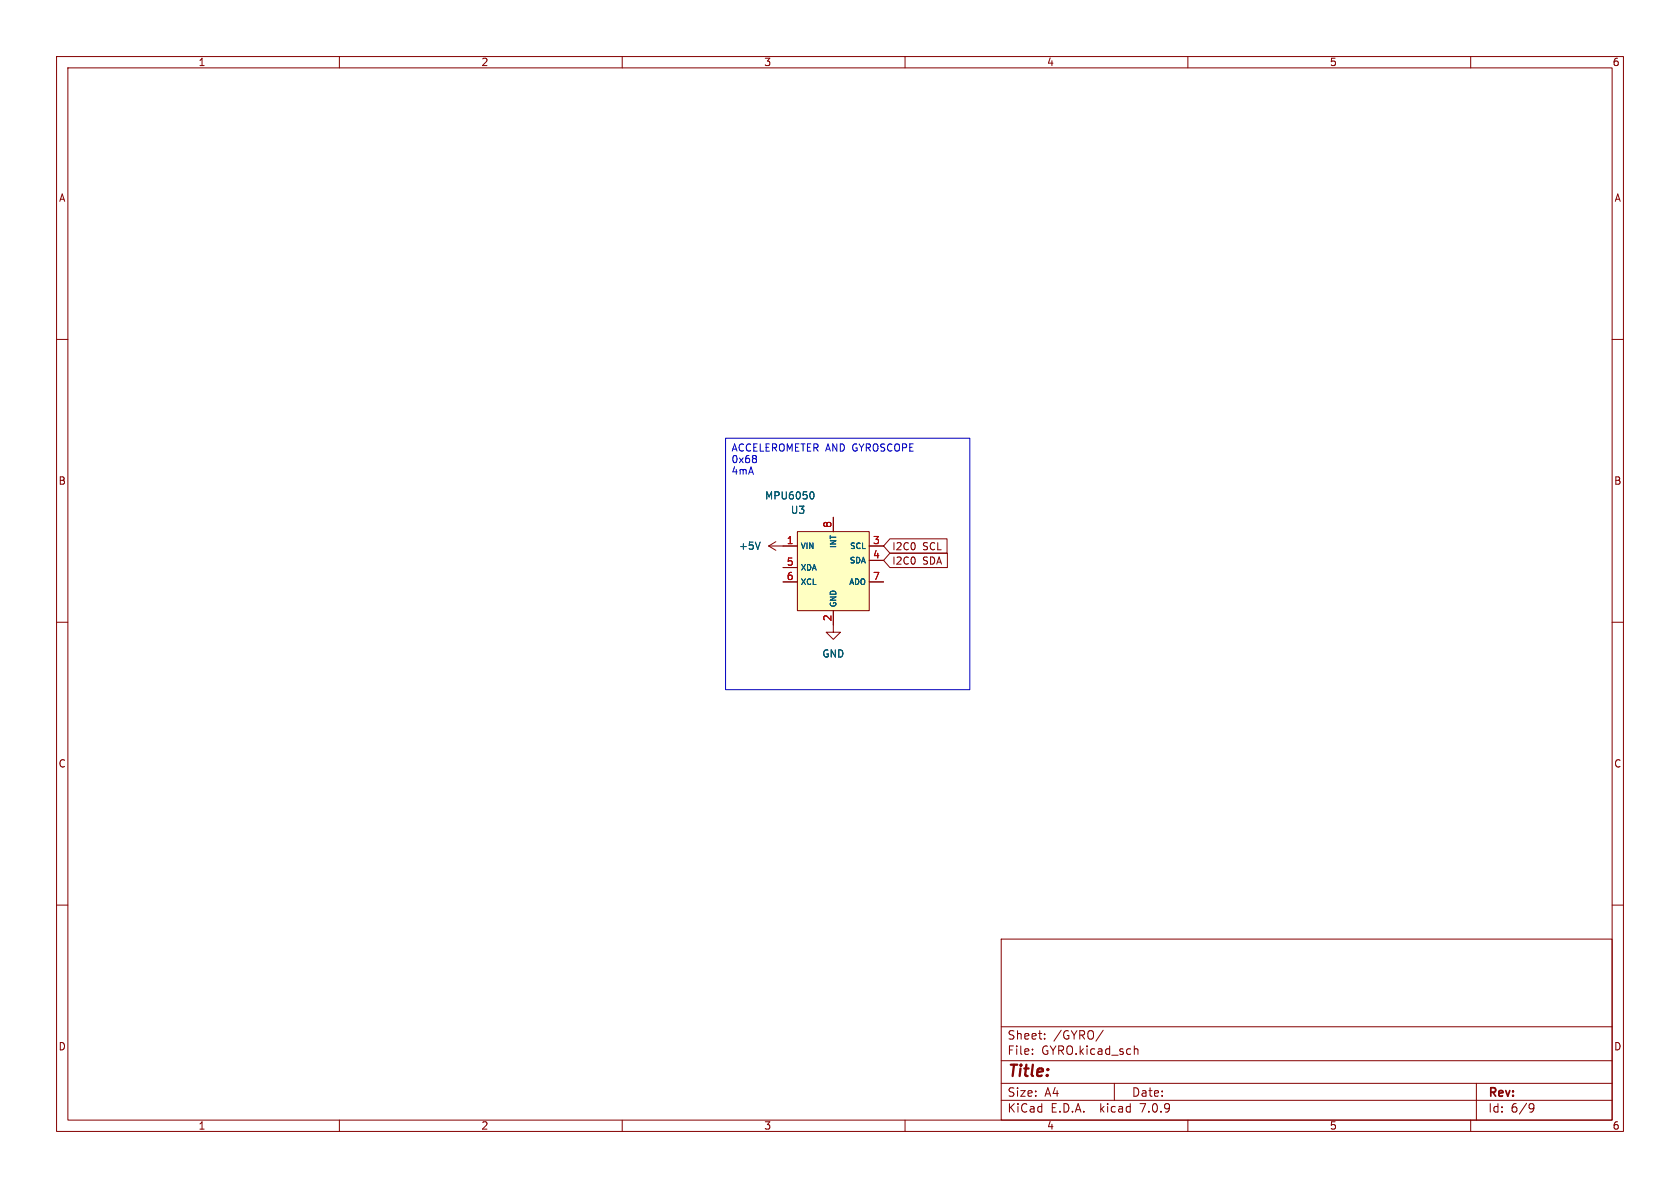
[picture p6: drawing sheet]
<svg xmlns="http://www.w3.org/2000/svg" width="297mm" height="210mm" viewBox="0 0 297 210" stroke-linecap="round" stroke-linejoin="round" font-family="sans-serif">
<g fill="none" stroke="#840000" stroke-width=".18">
<path d="M10 10h277v190h-277zM12 12h273v186h-273zM60 10v2M110 10v2M160 10v2M210 10v2M260 10v2M10 60h2M285 60h2M135.9 96.5h5.1M135.9 96.5l1.3 .8M137.2 95.8l-1.3 .7"/>
<path d="M141 94h12.7v14h-12.7zM147.3 91.4v2.6M153.7 96.5h2.5M153.7 99.1h2.5M157.3 97.8h10.2v2.5h-10.2l-1.1-1.2zM157.3 95.2h10.1v2.6h-10.1l-1.1-1.3zM10 110h2M138.4 100.3h2.6M138.4 102.9h2.6M147.3 108v3.8h1.3l-1.3 1.2-1.3-1.2h1.3M153.7 102.9h2.5M285 110h2"/>
<path d="M10 160h2M285 160h2M177 166h108v32h-108zM60 198v2M110 198v2M160 198v2M177 194.5h108M177 191.5h108M177 187.5h108M177 181.5h108M182.5 186.3v.1M182.5 185.5v.1"/>
<path d="M184.7 183.6v.1M184.7 182.8v.1M195 182.1l-1.3 2M197 191.5v3M200.6 185.5h.5l.1 .9M210 198v2M260 198v2M261 191.5v6.5M270.6 195.1l.5 .1a.99 .99 0 0 1-.4 1.4h-.2M271.2 195.7l-.3 .3h-.3"/>
</g>
<path d="M141 94h12.7v14h-12.7z" fill="#ffffc2" stroke="#ffffc2" stroke-width=".18"/>
<path d="M134.4 95.8l-.4 1.3M143.5 86.9a.68 .68 0 0 1 .4 .7 .68 .68 0 0 1-.4 .6" fill="none" stroke="#006464" stroke-width=".18"/>
<path d="M128.3 77.5h43.1v44.4h-43.1zM133.7 80.8l-.2 .3 .2 .2v.2l-.2 .3" fill="none" stroke="#0000c2" stroke-width=".18"/>
<text font-size="2.8" fill="#840000" x="178" y="190.9">Title:</text>
<g font-size="2.1" fill="#840000">
<text x="178" y="184">Sheet:</text>
<text x="186.2" y="184">/GYRO/</text>
<text x="178" y="186.7">File:</text>
<text x="184.1" y="186.7">GYRO.kicad_sch</text>
<text x="178" y="196.9">KiCad</text>
<text x="178" y="194.1">Size:</text>
<text x="184.7" y="194.1">A4</text>
<text x="185.7" y="196.9">E.D.A.</text>
<text x="194.6" y="196.9">kicad</text>
<text x="200" y="194.1">Date:</text>
<text x="201.8" y="196.9">7.0.9</text>
<text x="263" y="194.3">Rev:</text>
<text x="263" y="196.9">Id:</text>
<text x="267.1" y="196.9">6/9</text>
</g>
<g font-size="1.8" fill="#840000">
<text x="35" y="11.9">1</text>
<text x="85" y="11.9">2</text>
<text x="135" y="11.9">3</text>
<text x="185" y="11.9">4</text>
<text x="235" y="11.9">5</text>
<text x="285" y="11.9">6</text>
<text x="10.3" y="35.9">A</text>
<text x="285.3" y="35.9">A</text>
<text x="10.3" y="85.9">B</text>
<text x="285.3" y="85.9">B</text>
<text x="157.6" y="100">I2C0</text>
<text x="157.6" y="97.5">I2C0</text>
<text x="163.1" y="100">SDA</text>
<text x="163.1" y="97.5">SCL</text>
<text x="10.3" y="135.9">C</text>
<text x="285.3" y="135.9">C</text>
<text x="10.3" y="185.9">D</text>
<text x="285.3" y="185.9">D</text>
<text x="35" y="199.9">1</text>
<text x="85" y="199.9">2</text>
<text x="135" y="199.9">3</text>
<text x="185" y="199.9">4</text>
<text x="235" y="199.9">5</text>
<text x="285" y="199.9">6</text>
</g>
<g font-size="1.8" fill="#0000c2">
<text x="129.2" y="80.1">ACCELEROMETER AND GYROSCOPE</text>
<text x="129.2" y="82.2">0x68</text>
<text x="129.2" y="84.2">4mA</text>
</g>
<g font-size="1.8" fill="#006464">
<text x="135.2" y="88.5">MPU6050</text>
<text x="139.7" y="91">U3</text>
<text x="130.5" y="97.4">+5V</text>
<text x="145.3" y="116.4">GND</text>
</g>
<g font-size="1.8" fill="#a90000">
<text x="147.1" y="93.4" transform="rotate(-90 147.1 93.4)">8</text>
<text x="139" y="96.3">1</text>
<text x="139" y="100.1">5</text>
<text x="154.2" y="96.3">3</text>
<text x="154.2" y="98.8">4</text>
<text x="139" y="102.6">6</text>
<text x="154.2" y="102.6">7</text>
<text x="147.1" y="109.9" transform="rotate(-90 147.1 109.9)">2</text>
</g>
<g font-size="1.4" fill="#006464">
<text x="141.5" y="97.2">VIN</text>
<text x="141.5" y="101.1">XDA</text>
<text x="148" y="97" transform="rotate(-90 148 97)">INT</text>
<text x="150.1" y="99.8">SDA</text>
<text x="150.1" y="97.2">SCL</text>
<text x="141.5" y="103.6">XCL</text>
<text x="148" y="107.4" transform="rotate(-90 148 107.4)">GND</text>
<text x="150" y="103.6">ADO</text>
</g>
</svg>
